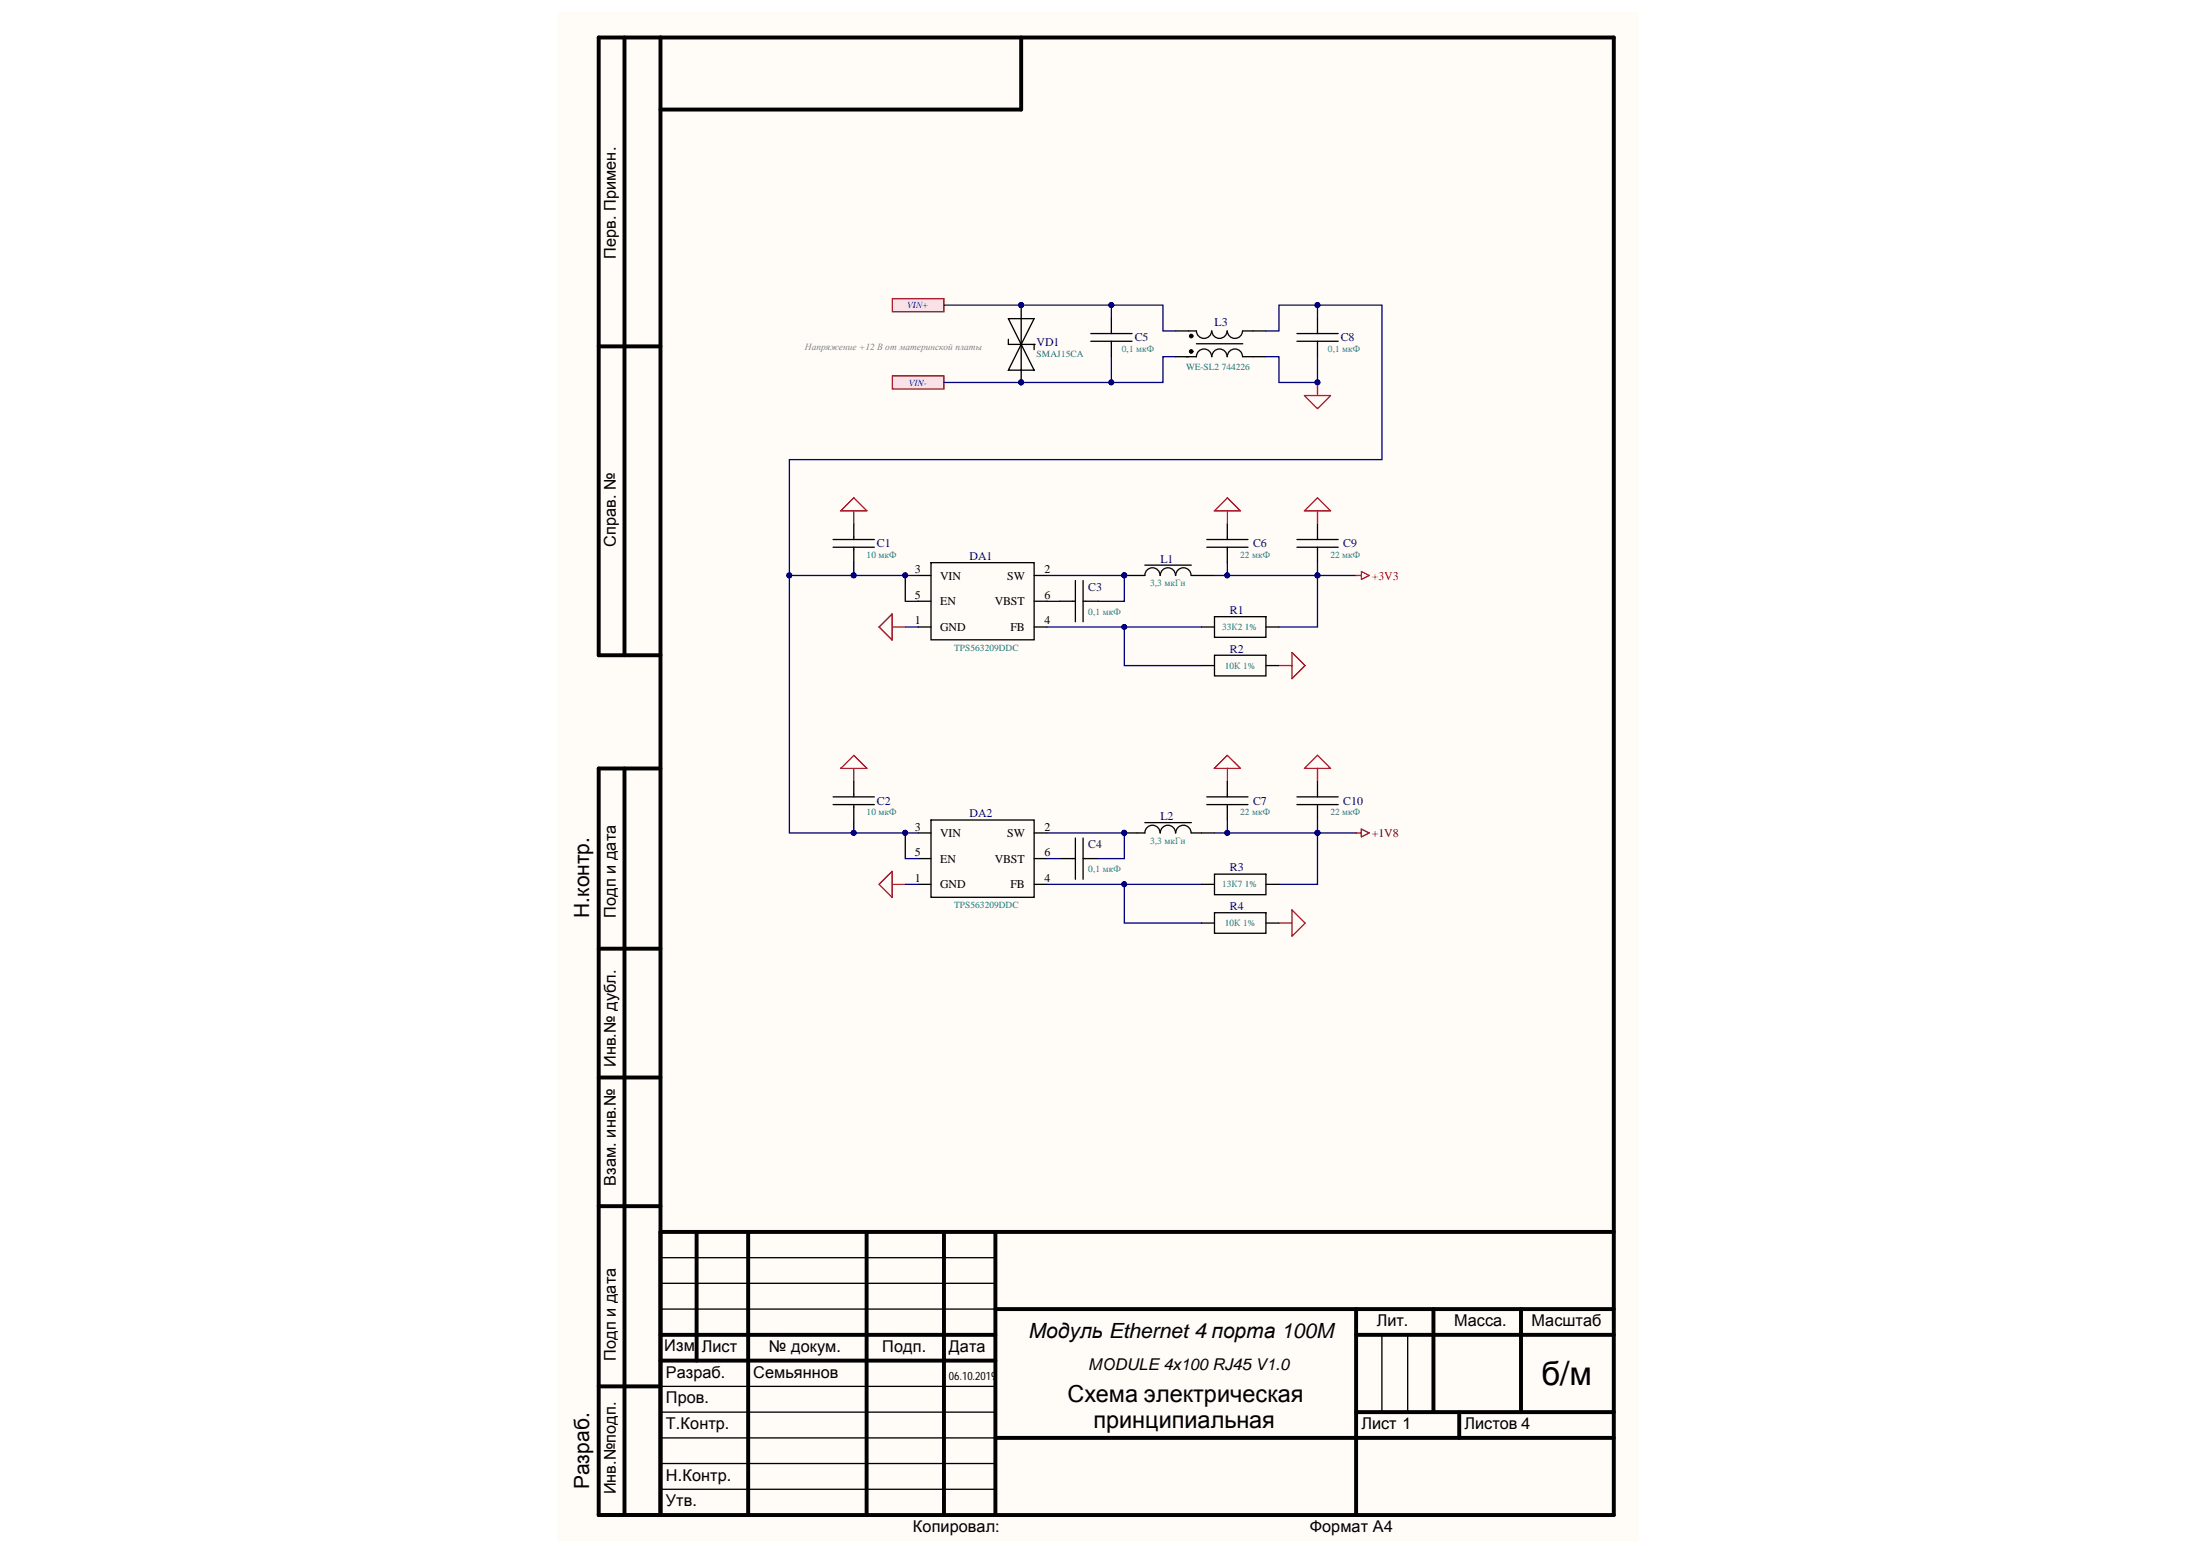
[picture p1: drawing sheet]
<svg xmlns="http://www.w3.org/2000/svg" width="297mm" height="210mm" viewBox="0 0 297 210" stroke-linecap="round" stroke-linejoin="round" font-family="sans-serif">
<path d="M75.3 1.6h146v206.4h-146z" fill="#fffcf8"/>
<g fill="none" stroke="#000" stroke-width=".53">
<path d="M84.3 5.1v83.3M89.2 5.1v199.4M137.9 5.1v9.7h-48.7M80.8 46.8h8.4M89.2 88.4h-8.4v-83.3h137.1v199.4h-137.1v-100.8h8.4M84.3 103.7v100.8M80.8 128.1h8.4M80.8 145.4h8.4M80.8 162.8h8.4M89.2 166.3h128.7M94.1 166.3v17.4M101 166.3v38.2"/>
<path d="M117 166.3v38.2M127.5 166.3v38.2M134.4 176.7h83.5M134.4 166.3v38.2M183.1 176.7v27.8M193.5 176.7v13.9M205.4 176.7v13.9M80.8 187.1h8.4M89.2 180.2h45.2M89.2 183.7h45.2M134.4 194.1h83.5M183.1 180.2h34.8"/>
<path d="M183.1 190.6h34.8M197 190.6v3.5"/>
</g>
<g fill="none" stroke="#000" stroke-width=".18">
<path d="M112.5 73.9h5.6M112.5 72.8h5.6M115.3 70.7v2.1M115.3 73.9v2.1M124 77.7h1.7M125.7 76h13.9v10.4h-13.9zM139.6 77.7h1.8M145.2 78.4v5.5M146.2 78.4v5.5M151.8 77.7h2.8M154.6 76.3h6.2M160.8 77.7h3.2"/>
<path d="M162.9 73.9h5.6M162.9 72.8h5.6M165.7 70.7v2.1M165.7 73.9v2.1M175.1 73.9h5.6M175.1 72.8h5.6M177.9 70.7v2.1M177.9 73.9v2.1M124 81.2h1.7M124 84.6h1.7M139.6 81.2h1.8M139.6 84.6h1.8"/>
<path d="M143.1 81.2h2.1M146.2 81.2h2.1M89.2 176.7h45.2M89.2 173.2h45.2M89.2 169.8h45.2M89.2 197.6h45.2M89.2 194.1h45.2M89.2 190.6h45.2M89.2 187.1h45.2M186.6 180.2v10.4M190.1 180.2v10.4M89.2 201h45.2"/>
</g>
<path d="M156.6 77.7a1.02 1.02 0 0 0-1-1.1 1.02 1.02 0 0 0-1 1.1M158.7 77.7a1.02 1.02 0 0 0-1-1.1 1.02 1.02 0 0 0-1 1.1M160.8 77.7a1.03 1.03 0 0 0-1-1.1 1.03 1.03 0 0 0-1.1 1.1" fill="none" stroke="#080d02" stroke-width=".18"/>
<circle cx="151.8" cy="77.7" r=".33" fill="#000080" stroke="#000080" stroke-width=".14"/>
<path d="M113.5 69l1.8-1.8 1.7 1.8zM115.3 69v1.7M163.9 69l1.8-1.8 1.8 1.8zM165.7 69v1.7M176.1 69l1.8-1.8 1.8 1.8zM177.9 69v1.7M118.7 84.6l1.8-1.7v3.5zM120.5 84.6h1.7M172.7 89.8h1.7M174.4 88.1l1.8 1.7-1.8 1.8z" fill="none" stroke="#f00" stroke-width=".18"/>
<g fill="#fee0e9" stroke="#800000" stroke-width=".18">
<path d="M120.5 40.3h7v1.8h-7z" fill-rule="evenodd"/>
<path d="M120.5 50.7h7v1.8h-7z" fill-rule="evenodd"/>
</g>
<g fill="none" stroke="#000" stroke-width=".18">
<path d="M136.1 43h3.5l-1.7 3.5zM136.1 45.8v.7h3.5M137.9 46.5l1.7 3.5h-3.5zM137.9 41.2v1.7M137.9 43v8.6M139.6 46.5h.1M139.6 46.5v.7M147.3 46.1h5.5M147.3 45h5.5M150.1 42.9v2.1M150.1 46.1v2M158.7 44.7h2.8"/>
<path d="M158.7 48.1h2.8M161.5 46.4h6.3M167.8 44.7h3.1M167.8 48.1h3.1M175.1 46.1h5.6M175.1 45h5.6M177.9 42.9v2.1M177.9 46.1v2M162.2 84.6h1.8M162.2 89.8h1.8M164 83.2h6.9v2.8h-6.9zM164 88.4h6.9v2.8h-6.9z"/>
<path d="M170.9 84.6h1.8M170.9 89.8h1.8M112.5 108.6h5.6M112.5 107.6h5.6M115.3 105.5v2.1M115.3 108.6v2.1M124 115.9h1.7M124 112.4h1.7M124 119.4h1.7M125.7 110.7h13.9v10.4h-13.9zM139.6 115.9h1.8M139.6 112.4h1.8"/>
<path d="M139.6 119.4h1.8M143.1 115.9h2.1M145.2 113.1v5.6M146.2 115.9h2.1M146.2 113.1v5.6M151.8 112.4h2.8M154.6 111h6.2M160.8 112.4h3.2M162.2 119.4h1.8M162.9 108.6h5.6M162.9 107.6h5.6M164 118h6.9v2.8h-6.9z"/>
<path d="M165.7 105.5v2.1M165.7 108.6v2.1M170.9 119.4h1.8M175.1 108.6h5.6M175.1 107.6h5.6M177.9 105.5v2.1M177.9 108.6v2.1M162.2 124.6h1.8M164 123.2h6.9v2.8h-6.9zM170.9 124.6h1.8"/>
</g>
<path d="M163.6 48.1a1.02 1.02 0 0 0-1-1 1.02 1.02 0 0 0-1.1 1M163.6 44.7a1.03 1.03 0 0 1-1 1 1.03 1.03 0 0 1-1.1-1M165.7 48.1a1.02 1.02 0 0 0-1.1-1 1.02 1.02 0 0 0-1 1M165.7 44.7a1.03 1.03 0 0 1-1.1 1 1.03 1.03 0 0 1-1-1M167.8 48.1a1.02 1.02 0 0 0-1.1-1 1.02 1.02 0 0 0-1 1M167.8 44.7a1.03 1.03 0 0 1-1.1 1 1.03 1.03 0 0 1-1-1M156.6 112.4a1.02 1.02 0 0 0-1-1 1.02 1.02 0 0 0-1 1M158.7 112.4a1.02 1.02 0 0 0-1-1 1.02 1.02 0 0 0-1 1M160.8 112.4a1.03 1.03 0 0 0-1-1 1.03 1.03 0 0 0-1.1 1" fill="none" stroke="#080d02" stroke-width=".18"/>
<g fill="#000" stroke="#000" stroke-width=".14">
<circle cx="160.8" cy="47.4" r=".25"/>
<circle cx="160.8" cy="45.4" r=".25"/>
</g>
<g fill="#000080" stroke="#000080" stroke-width=".14">
<circle cx="137.9" cy="51.6" r=".33"/>
<circle cx="137.9" cy="41.2" r=".33"/>
<circle cx="177.9" cy="51.6" r=".33"/>
<circle cx="115.3" cy="77.7" r=".34"/>
<circle cx="165.7" cy="77.7" r=".33"/>
<circle cx="177.9" cy="77.7" r=".33"/>
<circle cx="151.8" cy="84.6" r=".33"/>
<circle cx="151.8" cy="77.7" r=".33"/>
<circle cx="122.2" cy="77.7" r=".33"/>
<circle cx="106.6" cy="77.7" r=".34"/>
<circle cx="150" cy="51.6" r=".33"/>
<circle cx="150" cy="41.2" r=".33"/>
<circle cx="177.9" cy="41.2" r=".33"/>
<circle cx="122.2" cy="112.4" r=".33"/>
<circle cx="115.3" cy="112.4" r=".34"/>
<circle cx="151.8" cy="112.4" r=".33"/>
<circle cx="165.7" cy="112.4" r=".33"/>
<circle cx="177.9" cy="112.4" r=".33"/>
<circle cx="151.8" cy="119.4" r=".33"/>
</g>
<g fill="none" stroke="#f00" stroke-width=".18">
<path d="M176.1 53.4h3.6l-1.8 1.8zM177.9 51.6v1.8M183.1 77.7h.7M183.8 77.2l1.1 .5-1.1 .5zM113.5 103.7l1.8-1.7 1.7 1.7zM115.3 103.7v1.8M118.7 119.4l1.8-1.8v3.5zM120.5 119.4h1.7M163.9 103.7l1.8-1.7 1.8 1.7zM165.7 103.7v1.8M176.1 103.7l1.8-1.7 1.8 1.7zM177.9 103.7v1.8"/>
<path d="M172.7 124.6h1.7M174.4 122.8l1.8 1.8-1.8 1.8z"/>
</g>
<g fill="none" stroke="#000080" stroke-width=".18">
<path d="M127.5 41.2h29.5v3.5h1.7M150.1 41.2v1.7M150.1 48.1v3.5M158.7 48.1h-1.7v3.5h-29.5M170.9 48.1h1.8v3.5h5.2v-3.5M177.9 42.9v-1.7h-5.2v3.5h-1.8M177.9 41.2h8.7v20.8h-80v50.4h17.4M106.6 77.7h17.4M115.3 76v1.7M122.2 77.7v3.5h1.8M141.4 77.7h10.4v3.5h-3.5M164 77.7h19.1"/>
<path d="M165.7 76v1.7M177.9 76v8.6h-5.2M122.2 84.6h1.8M141.4 84.6h20.8M141.4 81.2h1.7M151.8 84.6v5.2h10.4M115.3 110.7v1.7M122.2 112.4v3.5h1.8M122.2 119.4h1.8M141.4 112.4h10.4v3.5h-3.5M141.4 119.4h20.8M141.4 115.9h1.7"/>
<path d="M151.8 119.4v5.2h10.4M164 112.4h19.1M165.7 110.7v1.7M177.9 110.7v8.7h-5.2"/>
</g>
<path d="M183.1 112.4h.7M183.8 111.9l1.1 .5-1.1 .6z" fill="none" stroke="#800000" stroke-width=".18"/>
<text font-size="4.4" x="208.1" y="186.9">б/м</text>
<g font-size="3.2">
<text x="144.2" y="189.2">Схема электрическая</text>
<text x="147.6" y="192.7">принципиальная</text>
</g>
<g font-size="2.8">
<text x="79.5" y="123.9" transform="rotate(-90 79.5 123.9)">Н.контр.</text>
<text x="138.9" y="180.6">Модуль Ethernet 4 порта 100M</text>
<text x="79.5" y="201" transform="rotate(-90 79.5 201)">Разраб.</text>
</g>
<g font-size="2.2">
<text x="83.1" y="34.9" transform="rotate(-90 83.1 34.9)">Перв. Примен.</text>
<text x="83.1" y="73.9" transform="rotate(-90 83.1 73.9)">Справ. №</text>
<text x="83.1" y="123.9" transform="rotate(-90 83.1 123.9)">Подп и дата</text>
<text x="83.1" y="144" transform="rotate(-90 83.1 144)">Инв.№ дубл.</text>
<text x="83.1" y="160" transform="rotate(-90 83.1 160)">Взам. инв.№</text>
<text x="185.9" y="179">Лит.</text>
<text x="196.3" y="179">Масса.</text>
<text x="206.8" y="179">Масштаб</text>
<text x="83.1" y="183.7" transform="rotate(-90 83.1 183.7)">Подп и дата</text>
<text x="89.7" y="182.3">Изм.</text>
<text x="89.9" y="186">Разраб.</text>
<text x="94.8" y="182.5">Лист</text>
<text x="101.7" y="186">Семьяннов</text>
<text x="103.8" y="182.5">№ докум.</text>
<text x="119.1" y="182.5">Подп.</text>
<text x="128.1" y="182.5">Дата</text>
<text x="146.9" y="184.9">MODULE 4x100 RJ45 V1.0</text>
<text x="89.9" y="189.4">Пров.</text>
<text x="89.9" y="192.9">Т.Контр.</text>
<text x="183.8" y="192.9">Лист 1</text>
<text x="197.7" y="192.9">Листов 4</text>
<text x="83.1" y="201.7" transform="rotate(-90 83.1 201.7)">Инв.№подп.</text>
<text x="89.9" y="203.3">Утв.</text>
<text x="89.9" y="199.9">Н.Контр.</text>
<text x="123.3" y="206.8">Копировал:</text>
<text x="176.8" y="206.8">Формат А4</text>
</g>
<g font-size="1.6" fill="#000080">
<text x="140" y="46.8">VD1</text>
<text x="153.2" y="46">C5</text>
<text x="164" y="44">L3</text>
<text x="181" y="46">C8</text>
<text x="118.4" y="73.9">C1</text>
<text x="130.9" y="75.6">DA1</text>
<text x="156.7" y="75.9">L1</text>
<text x="169.2" y="73.9">C6</text>
<text x="181.4" y="73.9">C9</text>
<text x="146.9" y="79.8">C3</text>
<text x="166.1" y="82.9">R1</text>
<text x="166.1" y="88.1">R2</text>
<text x="118.4" y="108.6">C2</text>
<text x="130.9" y="110.3">DA2</text>
<text x="156.7" y="110.7">L2</text>
<text x="169.2" y="108.6">C7</text>
<text x="181.4" y="108.6">C10</text>
<text x="146.9" y="114.5">C4</text>
<text x="166.1" y="117.6">R3</text>
<text x="166.1" y="122.9">R4</text>
</g>
<g font-size="1.6">
<text x="123.5" y="77.3">3</text>
<text x="141" y="77.3">2</text>
<text x="123.5" y="80.8">5</text>
<text x="126.9" y="78.2">VIN</text>
<text x="126.9" y="81.7">EN</text>
<text x="134.3" y="81.7">VBST</text>
<text x="136" y="78.2">SW</text>
<text x="141" y="80.8">6</text>
<text x="123.5" y="84.3">1</text>
<text x="126.9" y="85.2">GND</text>
<text x="136.4" y="85.2">FB</text>
<text x="141" y="84.3">4</text>
<text x="123.5" y="112.1">3</text>
<text x="126.9" y="113">VIN</text>
<text x="136" y="113">SW</text>
<text x="141" y="112.1">2</text>
<text x="123.5" y="115.6">5</text>
<text x="123.5" y="119">1</text>
<text x="126.9" y="116.5">EN</text>
<text x="126.9" y="119.9">GND</text>
<text x="134.3" y="116.5">VBST</text>
<text x="136.4" y="119.9">FB</text>
<text x="141" y="115.6">6</text>
<text x="141" y="119">4</text>
<text x="128.1" y="186.3">06.10.2019</text>
</g>
<text font-size="1.6" fill="#f00" x="185.2" y="78.2">+3V3</text>
<text font-size="1.6" fill="#800000" x="185.2" y="113">+1V8</text>
<g font-size="1.3" fill="#00f">
<text x="122.5" y="41.6">VIN+</text>
<text x="122.7" y="52">VIN-</text>
</g>
<text font-size="1.3" fill="#808080" x="108.7" y="47.2">Напряжение +12 В от материнской платы</text>
<g font-size="1.3" fill="#008080">
<text x="151.5" y="47.5">0,1 мкФ</text>
<text x="179.3" y="47.5">0,1 мкФ</text>
<text x="140" y="48.2">SMAJ15CA</text>
<text x="160.1" y="50">WE-SL2 744226</text>
<text x="117" y="75.3">10 мкФ</text>
<text x="167.5" y="75.3">22 мкФ</text>
<text x="179.6" y="75.3">22 мкФ</text>
<text x="146.9" y="83">0,1 мкФ</text>
<text x="155.3" y="79.2">3,3 мкГн</text>
<text x="128.8" y="87.8">TPS563209DDC</text>
<text x="165" y="85.1">33К2 1%</text>
<text x="165.4" y="90.3">10К 1%</text>
<text x="117" y="110.1">10 мкФ</text>
<text x="155.3" y="113.9">3,3 мкГн</text>
<text x="167.5" y="110.1">22 мкФ</text>
<text x="179.6" y="110.1">22 мкФ</text>
<text x="146.9" y="117.7">0,1 мкФ</text>
<text x="165" y="119.8">13К7 1%</text>
<text x="128.8" y="122.6">TPS563209DDC</text>
<text x="165.4" y="125">10К 1%</text>
</g>
</svg>
